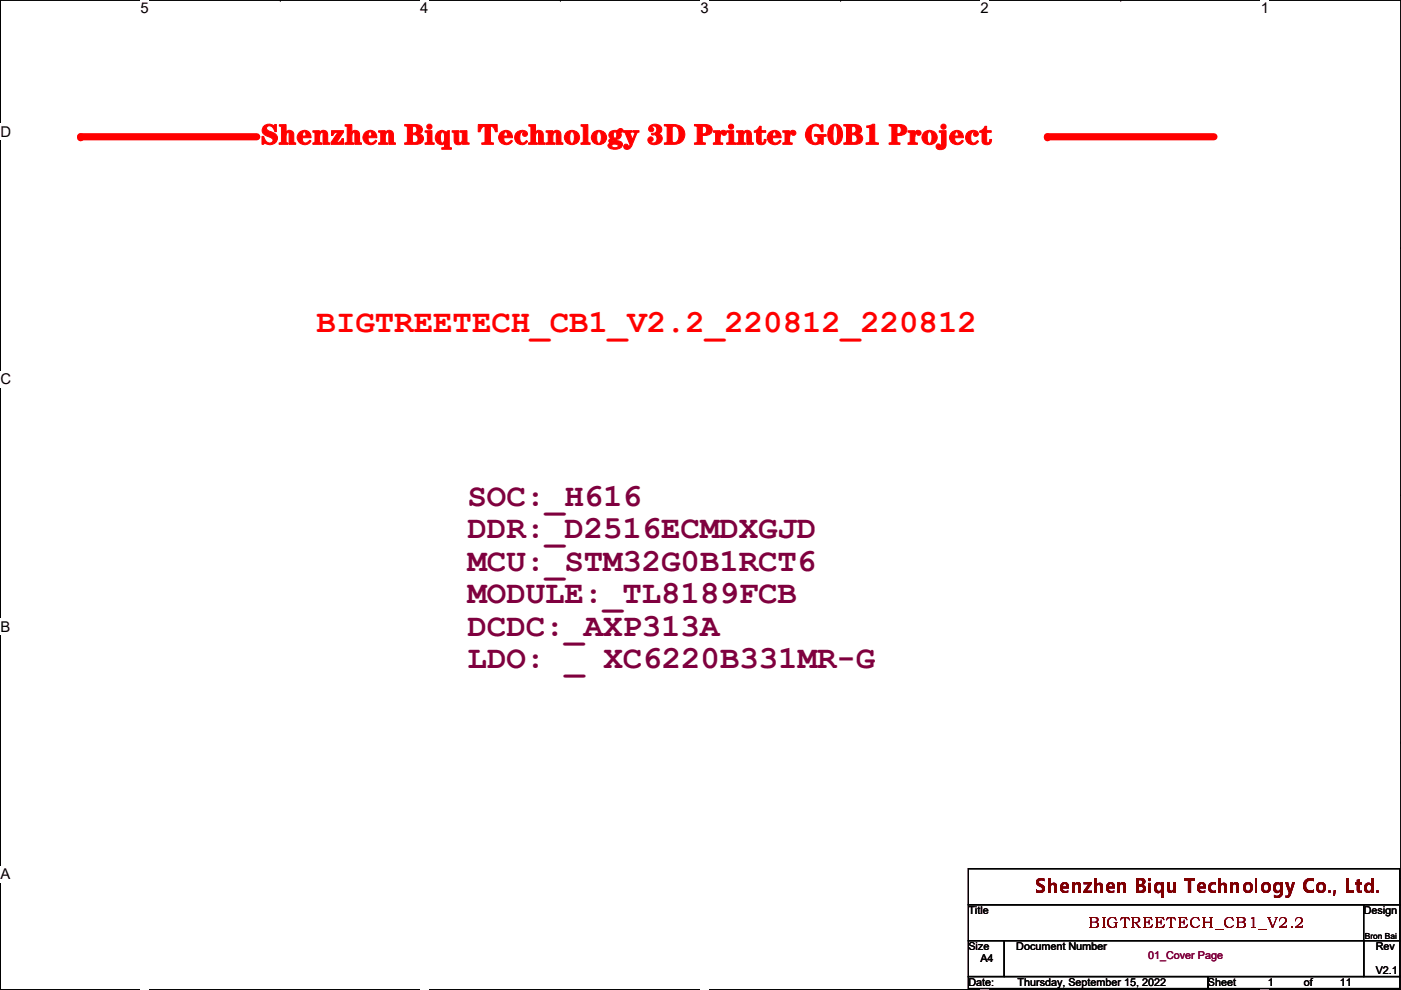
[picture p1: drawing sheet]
<svg xmlns="http://www.w3.org/2000/svg" width="297mm" height="210mm" viewBox="0 0 297 210" stroke-linecap="round" stroke-linejoin="round" font-family="sans-serif">
<path d="M.1 0h296.9v209.8h-296.9z" fill="none" stroke="#000" stroke-width=".25"/>
<g fill="#fff">
<path d="M29.8 0h1.7v3.5h-1.7z"/>
<path d="M29.8 209.8l1.7 .1z"/>
</g>
<path d="M59.4 0h.1M59.4 209.8h.1" fill="none" stroke="#000" stroke-width=".25"/>
<g fill="#fff">
<path d="M89.1 0h1.7v3.5h-1.7z"/>
<path d="M89.1 209.8l1.7 .1z"/>
</g>
<path d="M118.8 0h.1M118.8 209.8h.1" fill="none" stroke="#000" stroke-width=".25"/>
<g fill="#fff">
<path d="M148.5 0h1.7v3.5h-1.7z"/>
<path d="M148.5 209.8l1.7 .1z"/>
</g>
<path d="M178.2 0h.1M178.2 209.8h.1" fill="none" stroke="#000" stroke-width=".25"/>
<g fill="#fff">
<path d="M207.9 0h1.7v3.5h-1.7z"/>
<path d="M207.9 209.8l1.7 .1z"/>
</g>
<path d="M237.6 0h.1M237.6 209.8h.1" fill="none" stroke="#000" stroke-width=".25"/>
<g fill="#fff">
<path d="M267.3 0h1.7v3.5h-1.7z"/>
<path d="M267.3 209.8l1.7 .1z"/>
<path d="M.1 26.2h2.2v3.5h-2.2z"/>
<path d="M297 26.2l.1 3.5z"/>
<path d="M.1 78.7h2.2v3.5h-2.2z"/>
<path d="M297 78.7l.1 3.5z"/>
</g>
<path d="M.1 52.5h.1M297 52.5h.1" fill="none" stroke="#000" stroke-width=".25"/>
<g fill="#fff">
<path d="M.1 131.1h2.1v3.5h-2.1z"/>
<path d="M297 131.1l.1 3.5z"/>
</g>
<path d="M.1 104.9h.1M297 104.9h.1" fill="none" stroke="#000" stroke-width=".25"/>
<g fill="#fff">
<path d="M.1 183.6h2.1v3.5h-2.1z"/>
<path d="M297 183.6l.1 3.5z"/>
</g>
<path d="M.1 157.4h.1M297 157.4h.1" fill="none" stroke="#000" stroke-width=".25"/>
<path d="M17.1 29h37.3" fill="none" stroke="#f00" stroke-width="1.5"/>
<circle cx="17.1" cy="29" r=".76" fill="#f00"/>
<path d="M222.1 29h35.3" fill="none" stroke="#f00" stroke-width="1.5"/>
<circle cx="222.1" cy="29" r=".76" fill="#f00"/>
<path d="M205.3 184.2h91.5v7.6h-91.5zM205.3 191.8h91.5v7.6h-91.5zM205.3 199.4h7.6v7.7h-7.6zM212.9 199.4h76.2v7.7h-76.2zM289.1 199.4h7.7v7.7h-7.7zM289.1 191.8h.1M289.1 191.8v7.6M205.3 207.1h50.8v2.5h-50.8zM256.1 207.1h40.7v2.5h-40.7z" fill="none" stroke="#000" stroke-width=".25"/>
<text font-size="6.9" fill="#f00" x="67.1" y="70.5">BIGTREETECH_CB1_V2.2_220812_220812</text>
<g font-size="6.9" fill="#7f003f">
<text x="99.1" y="107.3">SOC:_H616</text>
<text x="99.1" y="114.2">DDR:_D2516ECMDXGJD</text>
<text x="99.1" y="121">MCU:_STM32G0B1RCT6</text>
<text x="99.1" y="127.9">MODULE:_TL8189FCB</text>
<text x="99.1" y="134.7">DCDC:_AXP313A</text>
<text x="99.1" y="141.6">LDO: _ XC6220B331MR-G</text>
</g>
<text font-size="6.1" fill="#f00" x="55.2" y="30.6">Shenzhen Biqu Technology 3D Printer G0B1 Project</text>
<text font-size="4.1" fill="#7f0000" x="219.5" y="189.3">Shenzhen Biqu Technology Co., Ltd.</text>
<text font-size="3.5" fill="#7f0000" x="230.7" y="196.8">BIGTREETECH_CB1_V2.2</text>
<g font-size="3.1">
<text x="29.8" y="2.8">5</text>
<text x="89.1" y="2.8">4</text>
<text x="148.5" y="2.8">3</text>
<text x="207.9" y="2.8">2</text>
<text x="267.3" y="2.8">1</text>
<text x=".1" y="29">D</text>
<text x=".1" y="81.5">C</text>
<text x=".1" y="133.9">B</text>
<text x=".1" y="186.4">A</text>
<text x="297" y="186.4">A</text>
</g>
<g font-size="2.3">
<text x="205.3" y="193.9">Title</text>
<text x="289.1" y="193.9">Design</text>
<text x="205.3" y="201.5">Size</text>
<text x="215.5" y="201.5">Document Number</text>
<text x="291.7" y="201.5">Rev</text>
<text x="205.3" y="209.1">Date:</text>
<text x="207.9" y="204">A4</text>
<text x="215.7" y="209.1">Thursday, September 15, 2022</text>
<text x="256.1" y="209.1">Sheet</text>
<text x="268.8" y="209.1">1</text>
<text x="276.4" y="209.1">of</text>
<text x="284.1" y="209.1">11</text>
<text x="291.7" y="206.6">V2.1</text>
</g>
<text font-size="2.3" fill="#7f003f" x="243.4" y="203.3">01_Cover Page</text>
<text font-size="1.8" x="289.4" y="199">Bron Bai</text>
</svg>
